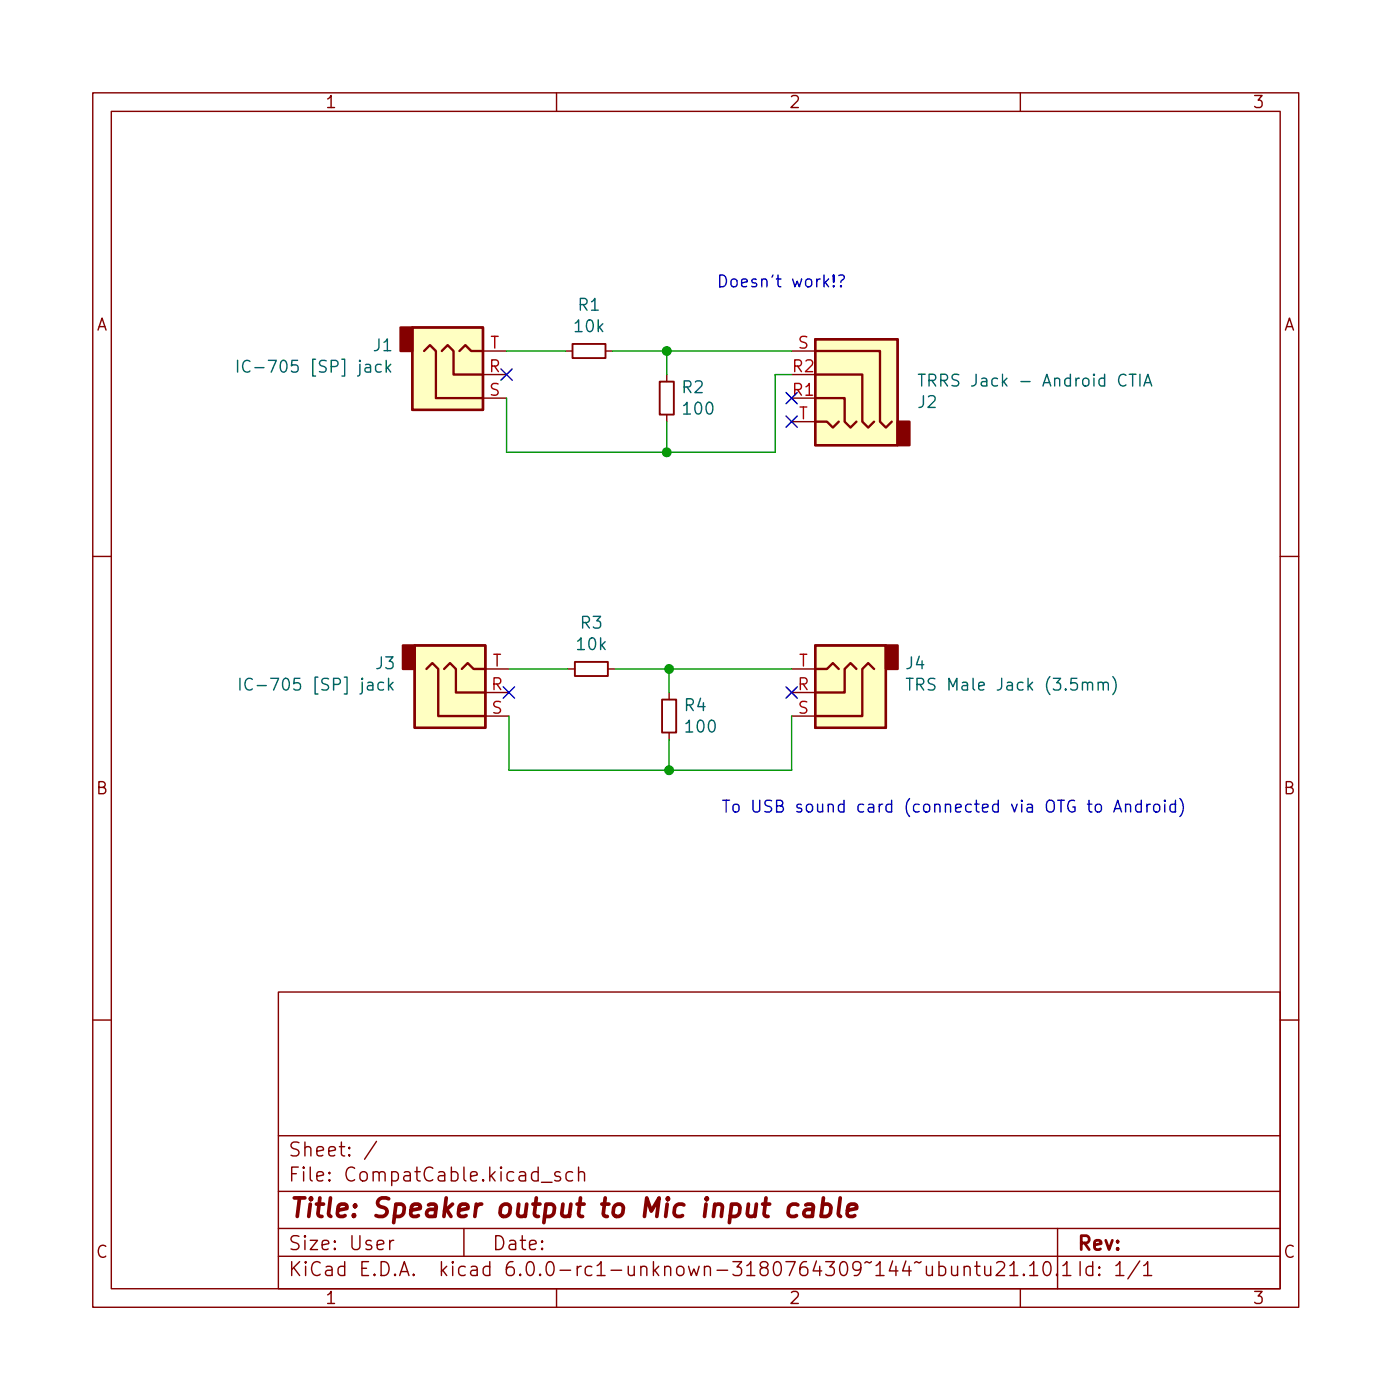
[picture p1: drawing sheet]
<svg xmlns="http://www.w3.org/2000/svg" width="150mm" height="151mm" viewBox="0 0 150 151" stroke-linecap="round" stroke-linejoin="round" font-family="sans-serif">
<g fill="none" stroke="#840000" stroke-width=".15">
<path d="M10 10h130v131h-130zM12 12h126v127h-126zM60 10v2M110 10v2M52.1 37.9h2.5M61 37.9h.7M65.3 37.9h.7M85.3 37.9h2.6M52.1 40.4h2.5M52.1 42.9h2.5M71.9 40.4v.8M71.9 44.7v.8"/>
<path d="M85.3 45.5h2.6M10 60h2M52.3 74.7h2.6M52.3 77.2h2.6M52.3 72.1h2.6M61.2 72.1h.8M65.5 72.1h.8M72.1 74.7v.7M72.1 79v.8M85.3 74.7h2.6M85.3 77.2h2.6M85.3 72.1h2.6"/>
<path d="M138 60h2M10 110h2M30 107h108v32h-108zM138 110h2M30 135.5h108M30 132.5h108M30 128.5h108M30 122.5h108M40.6 123.1l-1.3 1.9M42 133.8v1M42.4 133.8a.38 .38 0 0 0-.4 .3M50 132.5v3"/>
<path d="M58.4 127.5h1.1M60 139v2M60.4 126.4h-.4l-.2 .2 .1 .2 .5 .1v.2v.2l-.2 .1-.4-.1M61.7 126.4h-.4l-.3 .3v.4l.2 .2 .1 .1 .4-.1M62.4 126.5a.37 .37 0 0 1 .6 .1v.8M62.4 125.9v1.5M99.3 136.1l-.2 .1-.3-.1-.2 .1M99.9 136.6v.8v.1a.41 .41 0 0 0 .6-.1M100.5 136.6v1M101.2 136.6h.5l.2 .3v.4l-.1 .2-.1 .1-.5-.1M101.2 136.1v1.5M102.6 136.6v.8l.1 .1a.41 .41 0 0 0 .5-.1"/>
<path d="M103.2 136.6v1M103.9 136.7a.37 .37 0 0 1 .7 .1v.8M103.9 136.6v1M105.1 136.6h.6M105.3 136.1v1.3l.1 .1 .3 .1M106.2 136.6v.8v.1a.41 .41 0 0 0 .6-.1M106.8 136.6v1M107.4 136.2l.3-.1h.3a.41 .41 0 0 1 .2 .6l-.8 .9h.9M108.9 136.5l.4-.4v1.5M108.9 137.6h.8M110 139v2M110.4 137.4v.1v.1l-.1-.1 .1-.1v.2"/>
<path d="M111 136.5l.4-.4v1.5M111 137.6h.9M112.7 136.1a.36 .36 0 0 1 .5 .3 .88 .88 0 0 1-.3 1.2 .38 .38 0 0 1-.4-.3 1.17 1.17 0 0 1 .2-1.2zM113.9 137.4l.1 .1-.1 .1v-.1v-.1v.2M114 132.5v6.5M114.6 136.5l.4-.4v1.5M114.6 137.6h.8M122.9 136l-1.3 1.9M123.3 136.5l.4-.4v1.5M123.3 137.6h.9"/>
</g>
<path d="M86 130a.66 .66 0 0 0-1 .2v.6l.1 .3 .2 .1h.4l.2-.1M86.9 130l.2-.1h.4l.1 .1 .1 .1-.1 1.1M87.7 130.3l-.2 .1h-.5a.4 .4 0 0 0-.3 .4 .4 .4 0 0 0 .2 .4h.5l.2-.1M88.7 130l.2-.1h.4l.1 .1 .2 .2-.1 .6a.66 .66 0 0 1-1 .3M88.8 129.2l-.3 2M90.6 129.2l-.2 1.7v.2l.2 .1M91.4 130.5l.9-.2v-.3l-.2-.1h-.4l-.2 .1-.1 .1-.1 .8 .1 .2 .2 .1h.4l.2-.1" fill="none" stroke="#840000" stroke-width=".4"/>
<path d="M61.7 37.1h3.6v1.5h-3.6zM71.1 41.2h1.5v3.5h-1.5zM62 71.4h3.5v1.5h-3.5zM71.4 75.4h1.5v3.6h-1.5z" fill="none" stroke="#840000" stroke-width=".2"/>
<g fill="#ffffc2" stroke="#ffffc2" stroke-width=".11">
<path d="M44.7 69.6h7.6v8.9h-7.6z"/>
<path d="M87.9 36.6h8.9v11.4h-8.9z"/>
<path d="M87.9 69.6h7.6v8.9h-7.6z"/>
<path d="M44.4 35.3h7.7v8.9h-7.7z"/>
</g>
<g fill="none" stroke="#840000" stroke-width=".25">
<path d="M44.4 35.3h7.7v8.9h-7.7zM45.7 37.9l.7-.7 .6 .7v5h5.1M47.6 37.9l.7-.7 .6 .7v2.5h3.2M49.5 37.9l.7-.7 .6 .7h1.3M87.9 36.6h8.9v11.4h-8.9zM87.9 37.9h7v7.6l.6 .6 .6-.6M87.9 45.5h1.3l.6 .6 .6-.6M87.9 42.9h3.2v2.6l.6 .6 .6-.6M87.9 40.4h5.1v5.1l.6 .6 .6-.6M44.7 69.6h7.6v8.9h-7.6zM46 72.1l.6-.6 .6 .6v5.1h5.1M47.9 72.1l.6-.6 .6 .6v2.6h3.2"/>
<path d="M49.8 72.1l.6-.6 .7 .6h1.2M87.9 69.6h7.6v8.9h-7.6zM87.9 72.1h1.3l.6-.6 .6 .6M92.3 72.1l-.6-.6-.6 .6v2.6h-3.2M94.2 72.1l-.6-.6-.6 .6v5.1h-5.1"/>
</g>
<g fill="#840000" stroke="#840000" stroke-width=".25">
<path d="M43.4 69.6h1.3v2.5h-1.3z"/>
<path d="M96.8 45.5h1.2v2.5h-1.2z"/>
<path d="M95.5 69.6h1.3v2.5h-1.3z"/>
<path d="M43.2 35.3h1.2v2.6h-1.2z"/>
</g>
<g fill="none" stroke="#006464" stroke-width=".15">
<path d="M25.6 38.9v1.2M26.9 39a.51 .51 0 0 0-.6 0 .51 .51 0 0 0-.1 .6 .48 .48 0 0 0 .2 .5 .48 .48 0 0 0 .5-.1M41.1 39.3h-.4l-.2 .2v.4l.1 .2h.1h.4M41.6 38.9v1.2M41.8 39.6l.3 .5M42.1 39.3l-.5 .5M99 40.4h.7M99.4 40.4v1.2M121.7 40.4h.8M122.9 40.4v1.2M123.3 41.6l.4-1.2 .5 1.2M123.4 41.3h.6"/>
<path d="M25.9 73.2v1.2M27.2 73.3a.51 .51 0 0 0-.6 0 .51 .51 0 0 0-.2 .6 .48 .48 0 0 0 .3 .5 .48 .48 0 0 0 .5-.1M41.3 73.6h-.3l-.3 .2v.4l.2 .2h.1h.3M41.9 73.2v1.2M42 73.9l.4 .5M42.4 73.6l-.5 .5M97.7 73.2h.7M98.1 73.2v1.2M118.4 73.7a.32 .32 0 0 1 .5 .1v.6M118.9 73.8l.2-.2h.3l.1 .8M120 73a1.46 1.46 0 0 1 0 1.9"/>
</g>
<g fill="none" stroke="#0000c2" stroke-width=".15">
<path d="M89.9 30.8v.1h-.1l.1-.1v.1M89.9 29.7v.7v-.7h-.1l.1 .7M90.4 29.7h.4a.32 .32 0 0 1 .2 .3 .32 .32 0 0 1-.3 .3v.1M90.7 30.8v.1h-.1l.1-.1v.1M120.1 87.6l.4-1.3 .4 1.3M120.2 87.2h.6M121.3 86.8a.32 .32 0 0 1 .6 .1v.7M121.3 86.7v.9M123 86.8l-.3-.1-.3 .3v.3l.2 .2 .1 .1 .3-.1M123 86.3v1.3M123.6 86.7v.9M124 86.7l-.2 .1-.2 .2"/>
<path d="M124.5 86.8a.34 .34 0 0 1 .5 .2v.3a.34 .34 0 0 1-.3 .3 .34 .34 0 0 1-.3-.3v-.3zM125.6 86.3l-.1 .1h.1v-.1v.1M125.6 86.7v.9M126.7 86.8l-.3-.1-.3 .3v.3l.1 .2 .2 .1 .3-.1M126.7 86.3v1.3M127.2 86.1a1.46 1.46 0 0 1 0 2"/>
</g>
<path d="M54.6 37.9h6.4M66 37.9h19.3M71.9 37.9v2.5M71.9 45.5v3.3M85.3 40.4h-1.7v8.4h-29v-5.9M54.9 72.1h6.3M54.9 77.2v5.9h30.4v-5.9M66.3 72.1h19M72.1 72.1v2.6M72.1 79.8v3.3" fill="none" stroke="#009600" stroke-width=".15"/>
<path d="M54 39.8l1.2 1.2M55.2 39.8l-1.2 1.2M84.7 42.3l1.3 1.2M84.7 44.9l1.3 1.2M86 42.3l-1.3 1.2M86 44.9l-1.3 1.2M54.3 74.1l1.2 1.2M55.5 74.1l-1.2 1.2M84.7 74.1l1.3 1.2M86 74.1l-1.3 1.2" fill="none" stroke="#000084" stroke-width=".15"/>
<g fill="#009600" stroke="#009600" stroke-width=".15">
<circle cx="72.1" cy="72.1" r=".46"/>
<circle cx="72.1" cy="83.1" r=".46"/>
<circle cx="71.9" cy="37.9" r=".46"/>
<circle cx="71.9" cy="48.8" r=".46"/>
</g>
<text font-size="2.8" fill="#840000" x="31" y="131.3">Title: Speaker output to Mic input cable</text>
<g font-size="2.1" fill="#840000">
<text x="31" y="124.7">Sheet: /</text>
<text x="31" y="127.4">File: CompatCable.kicad_sch</text>
<text x="31" y="137.6">KiCad E.D.A. kicad 6.0.0-rc1-unknown-3180764309~144~ubuntu21.10.1</text>
<text x="31" y="134.8">Size: User</text>
<text x="53" y="134.8">Date:</text>
<text x="116" y="134.8">Rev:</text>
<text x="116" y="137.6">Id: 1/1</text>
</g>
<g font-size="1.8" fill="#840000">
<text x="35" y="11.7">1</text>
<text x="85" y="11.7">2</text>
<text x="135" y="11.7">3</text>
<text x="10.3" y="35.7">A</text>
<text x="138.4" y="35.7">A</text>
<text x="10.3" y="85.7">B</text>
<text x="138.4" y="85.7">B</text>
<text x="10.3" y="135.7">C</text>
<text x="138.4" y="135.7">C</text>
<text x="35" y="140.6">1</text>
<text x="85" y="140.6">2</text>
<text x="135" y="140.6">3</text>
</g>
<g font-size="1.8" fill="#006464">
<text x="62" y="35.8">10k</text>
<text x="62.4" y="33.5">R1</text>
<text x="27.2" y="40.2">IC-705 [SP] jack</text>
<text x="40.3" y="37.9">J1</text>
<text x="100.5" y="41.7">TRRS Jack - Android CTIA</text>
<text x="73.6" y="42.4">R2</text>
<text x="73.8" y="44.7">100</text>
<text x="99" y="44">J2</text>
<text x="62.3" y="70.1">10k</text>
<text x="62.6" y="67.8">R3</text>
<text x="27.5" y="74.5">IC-705 [SP] jack</text>
<text x="40.5" y="72.2">J3</text>
<text x="73.8" y="76.7">R4</text>
<text x="97.7" y="72.2">J4</text>
<text x="99.3" y="74.5">TRS Male Jack (3.5mm)</text>
<text x="74.1" y="79">100</text>
</g>
<g font-size="1.8" fill="#0000c2">
<text x="77.2" y="31">Doesn't work!?</text>
<text x="77.7" y="87.6">To USB sound card (connected via OTG to Android)</text>
</g>
<g font-size="1.8" fill="#a90000">
<text x="52.7" y="40.1">R</text>
<text x="52.8" y="37.6">T</text>
<text x="85.5" y="40.1">R2</text>
<text x="86" y="37.6">S</text>
<text x="52.8" y="42.7">S</text>
<text x="85.5" y="42.7">R1</text>
<text x="86.1" y="45.2">T</text>
<text x="53.1" y="71.9">T</text>
<text x="86.1" y="71.9">T</text>
<text x="53" y="74.4">R</text>
<text x="53" y="77">S</text>
<text x="86" y="74.4">R</text>
<text x="86" y="77">S</text>
</g>
</svg>
